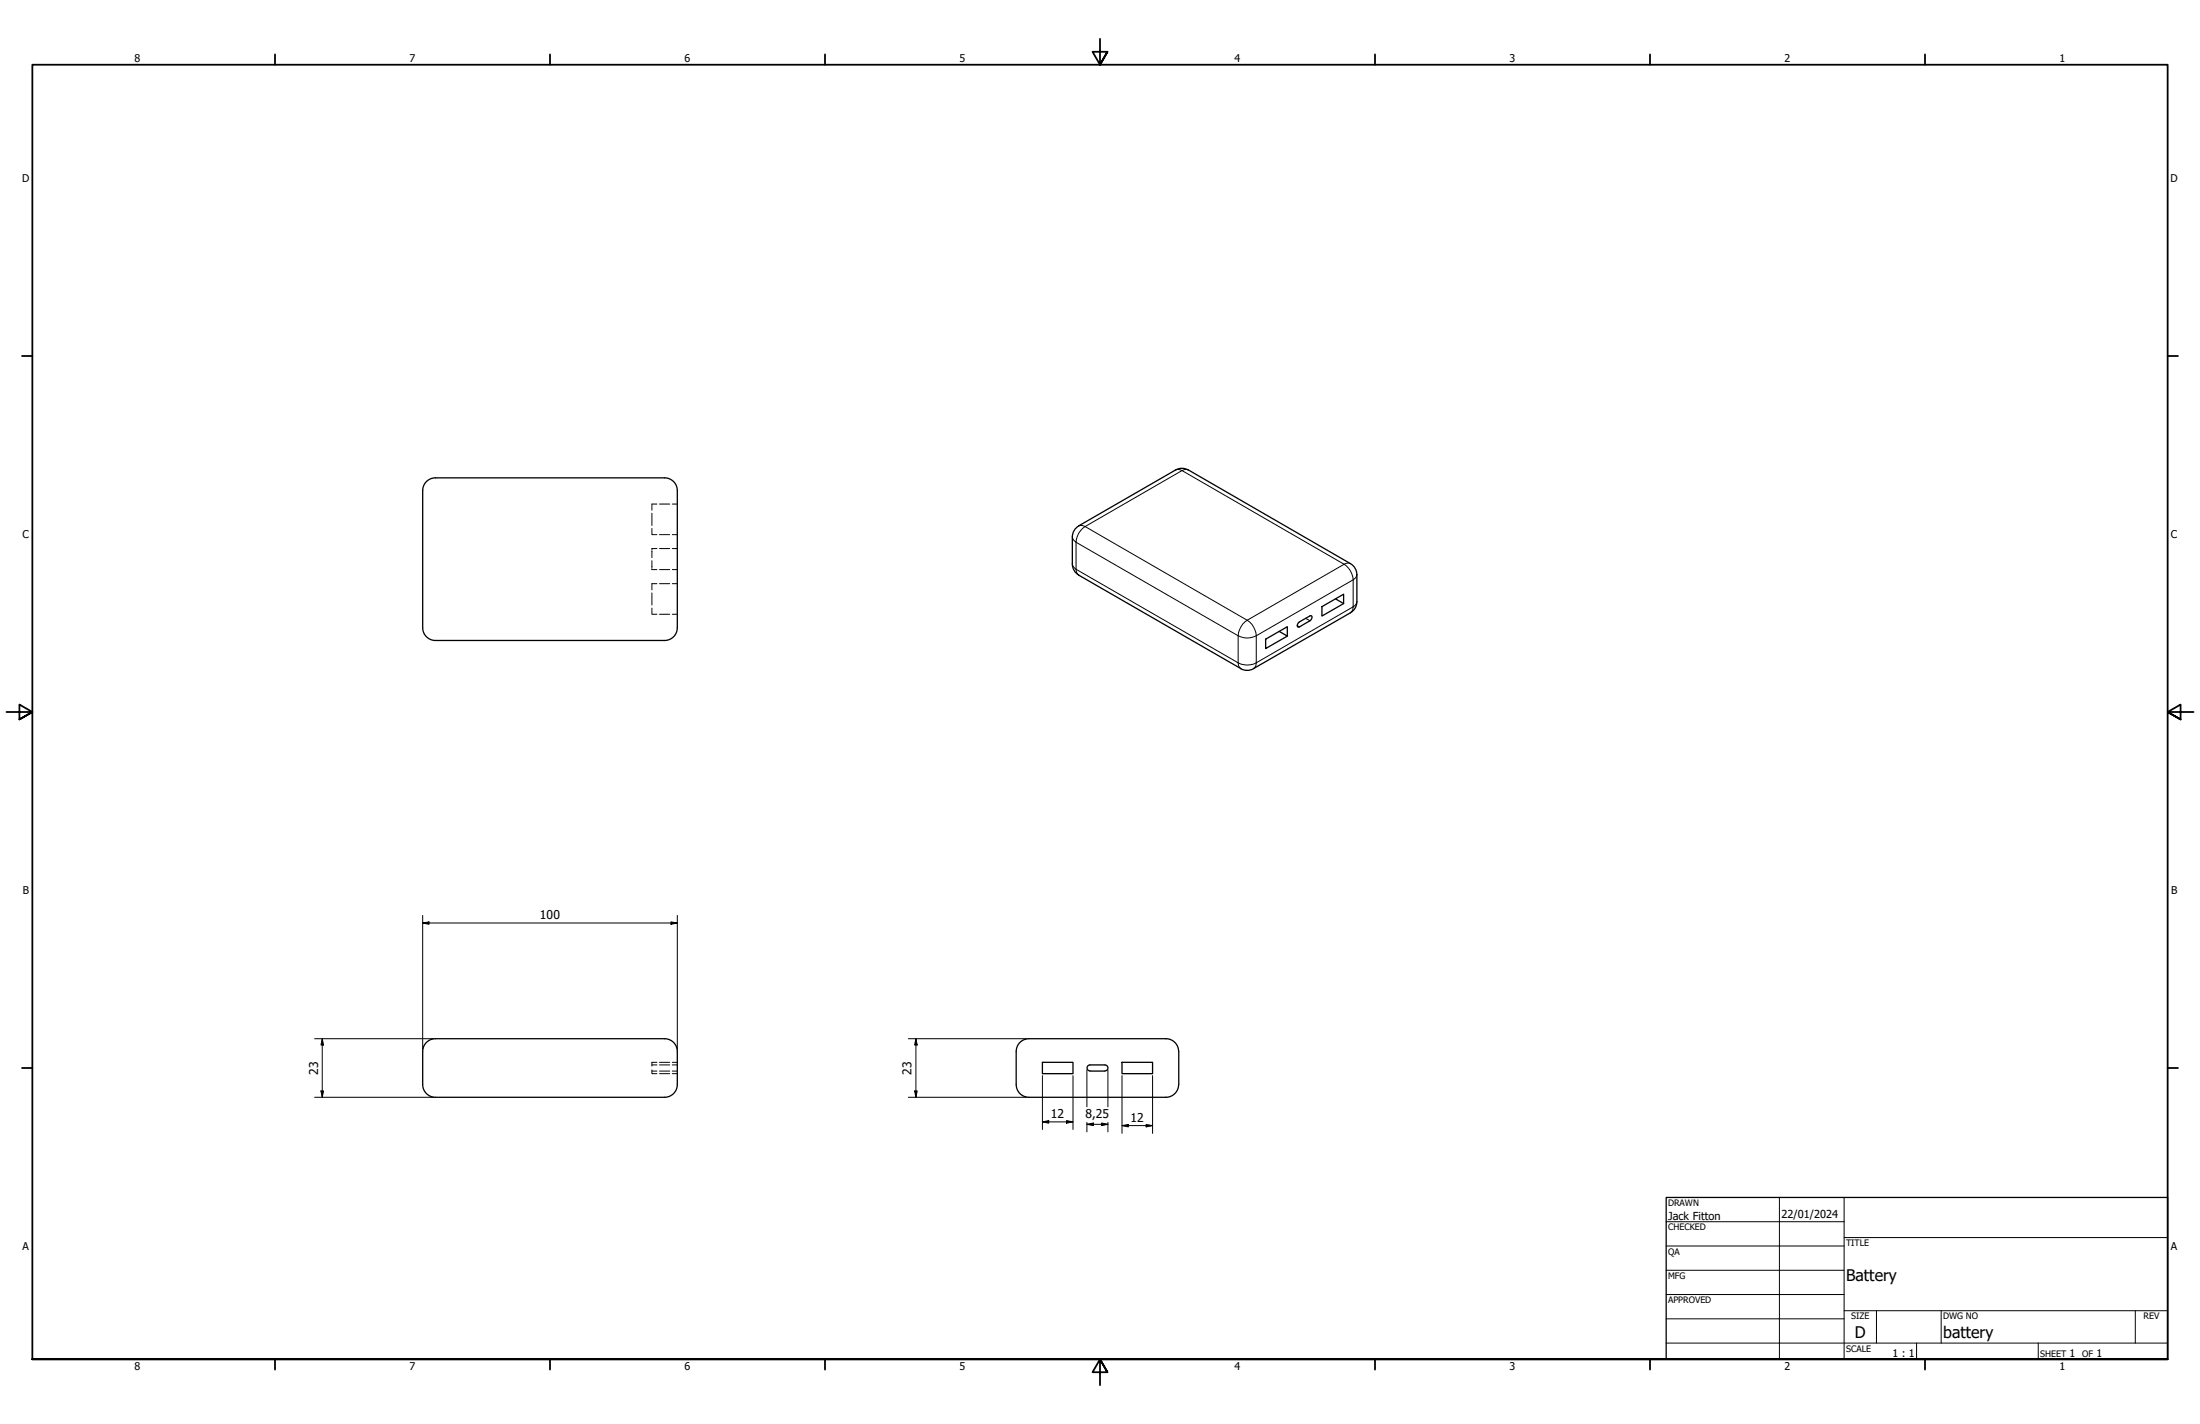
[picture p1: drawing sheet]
<svg xmlns="http://www.w3.org/2000/svg" width="864mm" height="559mm" viewBox="0 0 864 559" stroke-linecap="round" stroke-linejoin="round" font-family="sans-serif">
<!-- layer: Hidden (ANSI) -->
<g fill="none" stroke="#000" stroke-width=".39">
<path d="M257.9 197.8h-2v2.4M258.9 197.8h4M263.9 197.8h2M255.9 207.4v2.4h2M255.9 201.4v4.8M255.9 216.1v2.7M257.9 215.3h-2v.4M258.9 209.8h4M258.9 215.3h4M263.9 209.8h2M263.9 215.3h2M255.9 238.6v2.4h2"/>
<path d="M255.9 220v2.8M255.9 223.1v.4h2M255.9 232.7v4.7M257.9 229h-2v2.5M258.9 229h4M258.9 223.5h4M263.9 229h2M263.9 223.5h2M258.9 241h4M263.9 241h2M255.9 419.9v1.4h2M255.9 417.9h2"/>
<path d="M257.9 416.9h-2v1.4M258.9 417.9h4M258.9 416.9h4M263.9 417.9h2M263.9 416.9h2M255.9 420.3h2M258.9 420.3h4M258.9 421.3h4M263.9 420.3h2M263.9 421.3h2"/>
</g>
<!-- layer: Visible (ANSI) -->
<g fill="none" stroke="#000" stroke-width=".51">
<path d="M170.9 187.5h90M170.9 187.5a5 5 0 0 0-5 5v53.8a5 5 0 0 0 5 5M260.9 187.5a5 5 0 0 1 5 5v53.8a5 5 0 0 1-5 5M461.5 184.4a5 5 0 0 1 5 0l63.6 36.8a5 5 0 0 1 2.5 4.3v10.6a5 5 0 0 1-2.5 4.3l-38 22a4.9 4.9 0 0 1-5 0M461.5 184.4l-38.1 22a5 5 0 0 0-2.5 4.3v10.7M420.9 221.3a5 5 0 0 0 2.5 4.3M423.4 225.7l63.7 36.7M518.9 238.1l8.5-4.9v3.7l-8.5 4.8zM524.3 235l3.1 1.9M170.9 251.3h90M496.8 250.8l8.5-4.9v3.7l-8.5 4.9zM502.2 247.8l3.1 1.8"/>
<path d="M509.7 244.4l4.5-2.7h.7a1.59 1.59 0 0 1-.7 1.9l-4.5 2.5-.5-.6zM165.9 412.6v13a5 5 0 0 0 5 5M170.9 407.6h90M170.9 407.6a5 5 0 0 0-5 5M260.9 407.6a5 5 0 0 1 5 5M265.9 412.6v13a5 5 0 0 1-5 5M398.9 412.6v13a5 5 0 0 0 5 5h53.8a5 5 0 0 0 5-5M398.9 412.6a5 5 0 0 1 5-5h53.8a5 5 0 0 1 5 5M409.2 416.9h12v4.4h-12zM433.7 417.9h-5.8a1.17 1.17 0 0 0-1.2 1.2 1.17 1.17 0 0 0 1.2 1.1M433.7 417.9a1.17 1.17 0 0 1 1.2 1.2 1.17 1.17 0 0 1-1.2 1.1M440.4 416.9h12v4.4h-12z"/>
<path d="M462.7 412.6v13M170.9 430.6h90M427.9 420.3h5.8"/>
</g>
<!-- layer: Visible Narrow (ANSI) -->
<g fill="none" stroke="#000" stroke-width=".39">
<path d="M461.5 184.4l1.5-.1 1 .4 .9-.4 1.6 .1M423.4 206.4l1.6-.2 1 .4M426 206.6a7.7 7.7 0 0 0-3.6 6.2l-1.3-1.3-.2-.8M426 206.6l38-21.9 63.6 36.7M426 206.6l63.6 36.8M420.9 221.4l.2 .7 1.3 1.3M422.4 223.4l.1 .9 .9 1.4M422.4 223.4v-10.6l63.6 36.7v10.6M422.4 223.4l63.6 36.7M527.6 221.4a7.9 7.9 0 0 1 3.6 6.1l1.2-1.2 .2-.8M527.6 221.4l-38 22M530.1 221.2l-.7-.3-1.8 .5"/>
<path d="M531.2 238.1l-.1 1-1 1.4M531.2 238.1v-10.6l-38.1 22M531.2 238.1l-38.1 22M532.6 236.1l-.2 .8-1.2 1.2M489.6 243.4a7.9 7.9 0 0 1 3.5 6.1M489.6 243.4a7.9 7.9 0 0 0-3.6 6.1 7.6 7.6 0 0 0 7.1 0M493.1 249.5v10.6M509.2 245.5l.9 .5M512.5 242.6l1.7 1M486 260.1a7.6 7.6 0 0 0 7.1 0M486 260.1l.2 1 .9 1.3M493.1 260.1l-.1 1-.9 1.3"/>
</g>
<!-- layer: Border (ANSI) -->
<g fill="none" stroke="#000" stroke-width=".7">
<path d="M431.8 15.2v10.2l-2.9-5.1h5.8l-2.9 5.1 2.9-5.1M107.9 21.3v4.1M215.9 21.3v4.1M323.8 21.3v4.1M539.8 21.3v4.1M647.7 21.3v4.1M755.6 21.3v4.1M8.6 139.7h4.1M850.9 139.7h4.1M2.5 279.4h10.2l-5.1-2.9v5.8l5.1-2.9-5.1 2.9M861.1 279.4h-10.2l5.1-2.9v5.8l-5.1-2.9 5.1 2.9M8.6 419.1h4.1"/>
<path d="M850.9 419.1h4.1M12.7 533.4v-508h838.2v508h-838.2h838.2M107.9 533.4v4.1M215.9 533.4v4.1M323.8 533.4v4.1M434.7 538.5l-2.9-5.1 2.9 5.1h-5.8l2.9-5.1v10.2M539.8 533.4v4.1M647.7 533.4v4.1M755.6 533.4v4.1"/>
</g>
<!-- layer: Title (ANSI) -->
<g fill="none" stroke="#000" stroke-width=".39">
<path d="M654 479.4h69.9M698.5 469.9v63.5M723.9 469.9v63.5M654 488.9h69.9M654 498.5h69.9M723.9 485.6h127M654 508h69.9M654 517.5h69.9M723.9 514.3h127M736.6 514.3v12.7M762 514.3v12.7M838.2 514.3v12.7"/>
<path d="M654 527h196.9M752.3 527v6.4M800.1 527v6.4"/>
</g>
<path d="M654 469.9h196.9v63.5h-196.9z" fill="none" stroke="#000" stroke-width=".51"/>
<!-- layer: Dimension (ISO) -->
<g fill="none" stroke="#000" stroke-width=".39">
<path d="M165.9 359.2v52.7M265.9 359.2v52.7M165.9 362.2l2.5-.4v.9zM165.9 362.2h100M263.4 361.8l2.5 .4-2.5 .5zM123.5 407.6h46.7M126.5 407.6l.5 2.5h-1zM126.5 407.6v23M356.6 407.6h46.6M359.5 407.6l.5 2.5h-1zM359.5 407.6v23M426.7 419.9v14.4"/>
<path d="M434.9 419.9v14.4M123.5 430.6h46.7M126 428.1h1l-.5 2.5zM356.6 430.6h46.6M359 428.1h1l-.5 2.5zM409.2 422.1v21.1M418.7 439.7l2.5 .5-2.5 .6zM421.2 422.1v21.1M440.4 422.1v22.7M452.4 422.1v22.7M409.2 440.2l2.5-.5v1.1zM409.2 440.2h12"/>
<path d="M426.7 441.2l2.5-.5v1zM426.7 441.2h8.2M426.7 440.4v3.8M432.4 440.7l2.5 .5-2.5 .5zM434.9 440.4v3.8M440.4 441.7l2.5-.4v.9zM440.4 441.7h12M449.9 441.3l2.5 .4-2.5 .5z"/>
</g>
<g fill="#000">
<path d="M165.9 362.2l2.5-.4v.9z" fill-rule="evenodd"/>
<path d="M263.4 361.8l2.5 .4-2.5 .5z" fill-rule="evenodd"/>
<path d="M126.5 407.6l.5 2.5h-1z" fill-rule="evenodd"/>
<path d="M359.5 407.6l.5 2.5h-1z" fill-rule="evenodd"/>
<path d="M126 428.1h1l-.5 2.5z" fill-rule="evenodd"/>
<path d="M359 428.1h1l-.5 2.5z" fill-rule="evenodd"/>
<path d="M409.2 440.2l2.5-.5v1.1z" fill-rule="evenodd"/>
<path d="M418.7 439.7l2.5 .5-2.5 .6z" fill-rule="evenodd"/>
<path d="M426.7 441.2l2.5-.5v1z" fill-rule="evenodd"/>
<path d="M432.4 440.7l2.5 .5-2.5 .5z" fill-rule="evenodd"/>
<path d="M440.4 441.7l2.5-.4v.9z" fill-rule="evenodd"/>
<path d="M449.9 441.3l2.5 .4-2.5 .5z" fill-rule="evenodd"/>
</g>
<g font-size="6.3">
<text x="724.7" y="502.7">Battery</text>
<text x="728.1" y="524.9">D</text>
<text x="762.8" y="525">battery</text>
</g>
<g font-size="4.8">
<text x="212" y="360.6">100</text>
<text x="124.8" y="421.7" transform="rotate(-90 124.8 421.7)">23</text>
<text x="357.8" y="421.7" transform="rotate(-90 357.8 421.7)">23</text>
<text x="412.6" y="438.7">12</text>
<text x="426.1" y="438.7">8,25</text>
<text x="443.8" y="440.1">12</text>
</g>
<g font-size="4.3">
<text x="654.8" y="478.6">Jack Fitton</text>
<text x="699.3" y="478">22/01/2024</text>
</g>
<g font-size="4.2">
<text x="52.8" y="24.4">8</text>
<text x="160.8" y="24.4">7</text>
<text x="268.7" y="24.4">6</text>
<text x="376.7" y="24.4">5</text>
<text x="484.6" y="24.4">4</text>
<text x="592.6" y="24.4">3</text>
<text x="700.5" y="24.4">2</text>
<text x="808.5" y="24.4">1</text>
<text x="8.8" y="71.4">D</text>
<text x="852" y="71.4">D</text>
<text x="8.9" y="211.1">C</text>
<text x="852.2" y="211.1">C</text>
<text x="9" y="350.8">B</text>
<text x="852.2" y="350.8">B</text>
<text x="8.9" y="490.5">A</text>
<text x="852.2" y="490.5">A</text>
<text x="742.9" y="532.6">1 : 1</text>
<text x="812.4" y="532.6">1</text>
<text x="823" y="532.6">1</text>
<text x="52.8" y="537.5">8</text>
<text x="160.8" y="537.5">7</text>
<text x="268.7" y="537.5">6</text>
<text x="376.7" y="537.5">5</text>
<text x="484.6" y="537.5">4</text>
<text x="592.6" y="537.5">3</text>
<text x="700.5" y="537.5">2</text>
<text x="808.5" y="537.5">1</text>
</g>
<g font-size="3.5">
<text x="654.8" y="473.2">DRAWN</text>
<text x="654.8" y="482.8">CHECKED</text>
<text x="724.7" y="488.9">TITLE</text>
<text x="654.8" y="492.3">QA</text>
<text x="654.8" y="501.8">MFG</text>
<text x="654.8" y="511.4">APPROVED</text>
<text x="726.7" y="517.7">SIZE</text>
<text x="762.8" y="517.7">DWG NO</text>
<text x="841.4" y="517.7">REV</text>
<text x="724.7" y="530.4">SCALE</text>
<text x="800.9" y="532.6">SHEET</text>
<text x="817.4" y="532.6">OF</text>
</g>
</svg>
